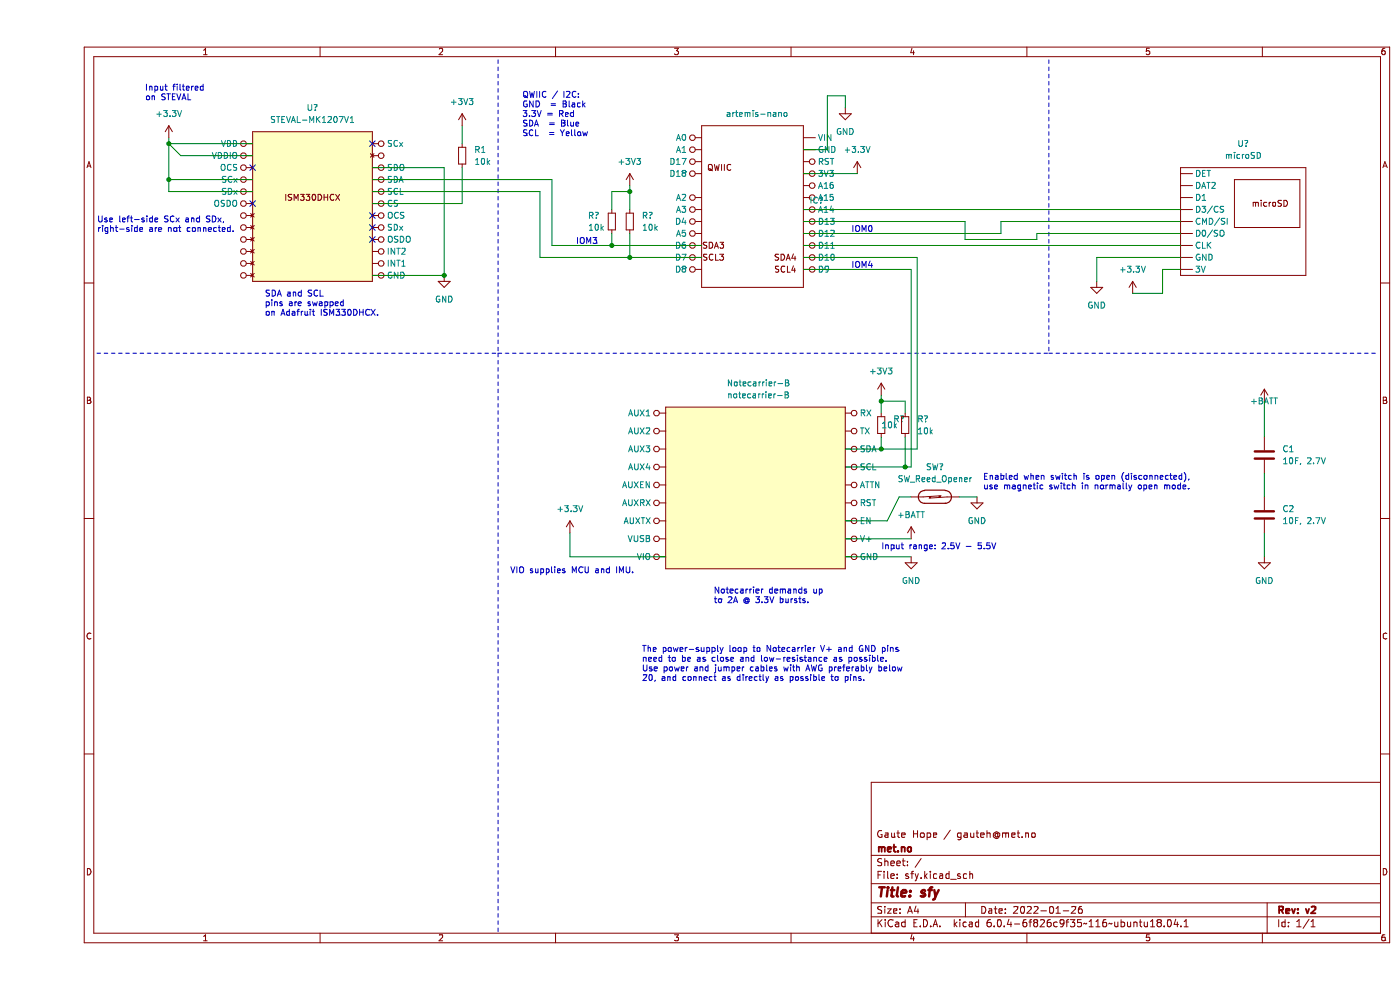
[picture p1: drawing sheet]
(kicad_sch (version 20211123) (generator eeschema)

 (paper "A4")

 (title_block
  (title "sfy")
  (date "2022-01-26")
  (rev "v2")
  (company "met.no")
  (comment 1 "Gaute Hope / gauteh@met.no"))

 (lib_symbols
  (symbol "Device:C" (pin_numbers hide) (pin_names (offset 0.254)) (in_bom yes) (on_board yes)
   (property "Reference" "C" (id 0) (at 0.635 2.54 0) (effects (font (size 1.27 1.27)) (justify left)))
   (property "Value" "C" (id 1) (at 0.635 -2.54 0) (effects (font (size 1.27 1.27)) (justify left)))
   (property "Footprint" "" (id 2) (at 0.9652 -3.81 0) (effects (font (size 1.27 1.27)) hide))
   (property "Datasheet" "~" (id 3) (at 0 0 0) (effects (font (size 1.27 1.27)) hide))
   (symbol "C_0_1"
    (polyline (pts (xy -2.032 -0.762) (xy 2.032 -0.762)) (stroke (width 0.508) (type default) (color 0 0 0 0)) (fill (type none)))
    (polyline (pts (xy -2.032 0.762) (xy 2.032 0.762)) (stroke (width 0.508) (type default) (color 0 0 0 0)) (fill (type none))))
   (symbol "C_1_1"
    (pin passive line (at 0 3.81 270) (length 2.794) (name "~" (effects (font (size 1.27 1.27)))) (number "1" (effects (font (size 1.27 1.27)))))
    (pin passive line (at 0 -3.81 90) (length 2.794) (name "~" (effects (font (size 1.27 1.27)))) (number "2" (effects (font (size 1.27 1.27)))))))
  (symbol "Device:R_Small" (pin_numbers hide) (pin_names (offset 0.254) hide) (in_bom yes) (on_board yes)
   (property "Reference" "R" (id 0) (at 0.762 0.508 0) (effects (font (size 1.27 1.27)) (justify left)))
   (property "Value" "R_Small" (id 1) (at 0.762 -1.016 0) (effects (font (size 1.27 1.27)) (justify left)))
   (property "Footprint" "" (id 2) (at 0 0 0) (effects (font (size 1.27 1.27)) hide))
   (property "Datasheet" "~" (id 3) (at 0 0 0) (effects (font (size 1.27 1.27)) hide))
   (symbol "R_Small_0_1"
    (rectangle (start -0.762 1.778) (end 0.762 -1.778) (stroke (width 0.2032) (type default) (color 0 0 0 0)) (fill (type none))))
   (symbol "R_Small_1_1"
    (pin passive line (at 0 2.54 270) (length 0.762) (name "~" (effects (font (size 1.27 1.27)))) (number "1" (effects (font (size 1.27 1.27)))))
    (pin passive line (at 0 -2.54 90) (length 0.762) (name "~" (effects (font (size 1.27 1.27)))) (number "2" (effects (font (size 1.27 1.27)))))))
  (symbol "Switch:SW_Reed_Opener" (pin_numbers hide) (pin_names (offset 0) hide) (in_bom yes) (on_board yes)
   (property "Reference" "SW" (id 0) (at 0 2.54 0) (effects (font (size 1.27 1.27))))
   (property "Value" "SW_Reed_Opener" (id 1) (at 0 -2.54 0) (effects (font (size 1.27 1.27))))
   (property "Footprint" "" (id 2) (at 0 0 0) (effects (font (size 1.27 1.27)) hide))
   (property "Datasheet" "~" (id 3) (at 0 0 0) (effects (font (size 1.27 1.27)) hide))
   (symbol "SW_Reed_Opener_0_0"
    (arc (start -2.159 1.397) (mid -3.556 0) (end -2.159 -1.397) (stroke (width 0.254) (type default) (color 0 0 0 0)) (fill (type none)))
    (polyline (pts (xy -2.54 0) (xy 1.27 0.254)) (stroke (width 0) (type default) (color 0 0 0 0)) (fill (type none)))
    (polyline (pts (xy -2.159 -1.397) (xy 2.286 -1.397)) (stroke (width 0.254) (type default) (color 0 0 0 0)) (fill (type none)))
    (polyline (pts (xy 2.159 1.397) (xy -2.159 1.397)) (stroke (width 0.254) (type default) (color 0 0 0 0)) (fill (type none)))
    (polyline (pts (xy 2.54 0) (xy -1.27 -0.254)) (stroke (width 0) (type default) (color 0 0 0 0)) (fill (type none)))
    (arc (start 2.159 -1.397) (mid 3.556 0) (end 2.159 1.397) (stroke (width 0.254) (type default) (color 0 0 0 0)) (fill (type none))))
   (symbol "SW_Reed_Opener_0_1"
    (rectangle (start -1.1684 0.0508) (end -0.8636 -0.2032) (stroke (width 0) (type default) (color 0 0 0 0)) (fill (type outline)))
    (rectangle (start 0.889 0.1778) (end 1.143 -0.0762) (stroke (width 0) (type default) (color 0 0 0 0)) (fill (type outline))))
   (symbol "SW_Reed_Opener_1_1"
    (pin passive line (at -5.08 0 0) (length 2.54) (name "1" (effects (font (size 1.27 1.27)))) (number "1" (effects (font (size 1.27 1.27)))))
    (pin passive line (at 5.08 0 180) (length 2.54) (name "2" (effects (font (size 1.27 1.27)))) (number "2" (effects (font (size 1.27 1.27)))))))
  (symbol "artemis:artemis-nano" (in_bom yes) (on_board yes)
   (property "Reference" "IC?" (id 0) (at 11.43 -18.4149 0) (effects (font (size 1.27 1.27)) (justify left)))
   (property "Value" "artemis-nano" (id 1) (at -6.35 0 0) (effects (font (size 1.27 1.27)) (justify left)))
   (property "Footprint" "" (id 2) (at 0 0 0) (effects (font (size 1.27 1.27)) hide))
   (property "Datasheet" "" (id 3) (at 0 0 0) (effects (font (size 1.27 1.27)) hide))
   (symbol "artemis-nano_0_0"
    (text "QWIIC" (at -7.62 -11.43 0) (effects (font (size 1.27 1.27))))
    (text "SCL3" (at -8.89 -30.48 0) (effects (font (size 1.27 1.27))))
    (text "SCL4" (at 6.35 -33.02 0) (effects (font (size 1.27 1.27))))
    (text "SDA3" (at -8.89 -27.94 0) (effects (font (size 1.27 1.27))))
    (text "SDA4" (at 6.35 -30.48 0) (effects (font (size 1.27 1.27)))))
   (symbol "artemis-nano_0_1"
    (rectangle (start -11.43 -2.54) (end 10.16 -36.83) (stroke (width 0) (type default) (color 0 0 0 0)) (fill (type none))))
   (symbol "artemis-nano_1_1"
    (pin power_in inverted (at 10.16 -12.7 0) (length 2.54) (name "3V3" (effects (font (size 1.27 1.27)))) (number "" (effects (font (size 1.27 1.27)))))
    (pin input inverted (at -11.43 -5.08 180) (length 2.54) (name "A0" (effects (font (size 1.27 1.27)))) (number "" (effects (font (size 1.27 1.27)))))
    (pin input inverted (at -11.43 -7.62 180) (length 2.54) (name "A1" (effects (font (size 1.27 1.27)))) (number "" (effects (font (size 1.27 1.27)))))
    (pin input inverted (at 10.16 -20.32 0) (length 2.54) (name "A14" (effects (font (size 1.27 1.27)))) (number "" (effects (font (size 1.27 1.27)))))
    (pin input inverted (at 10.16 -17.78 0) (length 2.54) (name "A15" (effects (font (size 1.27 1.27)))) (number "" (effects (font (size 1.27 1.27)))))
    (pin input inverted (at 10.16 -15.24 0) (length 2.54) (name "A16" (effects (font (size 1.27 1.27)))) (number "" (effects (font (size 1.27 1.27)))))
    (pin input inverted (at -11.43 -17.78 180) (length 2.54) (name "A2" (effects (font (size 1.27 1.27)))) (number "" (effects (font (size 1.27 1.27)))))
    (pin input inverted (at -11.43 -20.32 180) (length 2.54) (name "A3" (effects (font (size 1.27 1.27)))) (number "" (effects (font (size 1.27 1.27)))))
    (pin input inverted (at -11.43 -25.4 180) (length 2.54) (name "A5" (effects (font (size 1.27 1.27)))) (number "" (effects (font (size 1.27 1.27)))))
    (pin bidirectional inverted (at 10.16 -30.48 0) (length 2.54) (name "D10" (effects (font (size 1.27 1.27)))) (number "" (effects (font (size 1.27 1.27)))))
    (pin bidirectional inverted (at 10.16 -27.94 0) (length 2.54) (name "D11" (effects (font (size 1.27 1.27)))) (number "" (effects (font (size 1.27 1.27)))))
    (pin bidirectional inverted (at 10.16 -25.4 0) (length 2.54) (name "D12" (effects (font (size 1.27 1.27)))) (number "" (effects (font (size 1.27 1.27)))))
    (pin bidirectional inverted (at 10.16 -22.86 0) (length 2.54) (name "D13" (effects (font (size 1.27 1.27)))) (number "" (effects (font (size 1.27 1.27)))))
    (pin bidirectional inverted (at -11.43 -10.16 180) (length 2.54) (name "D17" (effects (font (size 1.27 1.27)))) (number "" (effects (font (size 1.27 1.27)))))
    (pin bidirectional inverted (at -11.43 -12.7 180) (length 2.54) (name "D18" (effects (font (size 1.27 1.27)))) (number "" (effects (font (size 1.27 1.27)))))
    (pin bidirectional inverted (at -11.43 -22.86 180) (length 2.54) (name "D4" (effects (font (size 1.27 1.27)))) (number "" (effects (font (size 1.27 1.27)))))
    (pin bidirectional inverted (at -11.43 -27.94 180) (length 2.54) (name "D6" (effects (font (size 1.27 1.27)))) (number "" (effects (font (size 1.27 1.27)))))
    (pin bidirectional inverted (at -11.43 -30.48 180) (length 2.54) (name "D7" (effects (font (size 1.27 1.27)))) (number "" (effects (font (size 1.27 1.27)))))
    (pin bidirectional inverted (at -11.43 -33.02 180) (length 2.54) (name "D8" (effects (font (size 1.27 1.27)))) (number "" (effects (font (size 1.27 1.27)))))
    (pin bidirectional inverted (at 10.16 -33.02 0) (length 2.54) (name "D9" (effects (font (size 1.27 1.27)))) (number "" (effects (font (size 1.27 1.27)))))
    (pin power_in line (at 10.16 -7.62 0) (length 2.54) (name "GND" (effects (font (size 1.27 1.27)))) (number "" (effects (font (size 1.27 1.27)))))
    (pin input inverted (at 10.16 -10.16 0) (length 2.54) (name "RST" (effects (font (size 1.27 1.27)))) (number "" (effects (font (size 1.27 1.27)))))
    (pin power_in line (at 10.16 -5.08 0) (length 2.54) (name "VIN" (effects (font (size 1.27 1.27)))) (number "" (effects (font (size 1.27 1.27)))))))
  (symbol "ism330dhcx:STEVAL-MK1207V1" (in_bom yes) (on_board yes)
   (property "Reference" "U" (id 0) (at 0 0 0) (effects (font (size 1.27 1.27))))
   (property "Value" "STEVAL-MK1207V1" (id 1) (at 1.27 -36.83 0) (effects (font (size 1.27 1.27))))
   (property "Footprint" "" (id 2) (at 0 0 0) (effects (font (size 1.27 1.27)) hide))
   (property "Datasheet" "" (id 3) (at 0 0 0) (effects (font (size 1.27 1.27)) hide))
   (symbol "STEVAL-MK1207V1_0_0"
    (text "ISM330DHCX" (at 0 -16.51 0) (effects (font (size 1.27 1.27)))))
   (symbol "STEVAL-MK1207V1_0_1"
    (rectangle (start -12.7 -2.54) (end 12.7 -34.29) (stroke (width 0) (type default) (color 0 0 0 0)) (fill (type background))))
   (symbol "STEVAL-MK1207V1_1_1"
    (pin no_connect inverted (at -12.7 -33.02 180) (length 2.54) (name "" (effects (font (size 1.27 1.27)))) (number "" (effects (font (size 1.27 1.27)))))
    (pin no_connect inverted (at -12.7 -30.48 180) (length 2.54) (name "" (effects (font (size 1.27 1.27)))) (number "" (effects (font (size 1.27 1.27)))))
    (pin no_connect inverted (at -12.7 -27.94 180) (length 2.54) (name "" (effects (font (size 1.27 1.27)))) (number "" (effects (font (size 1.27 1.27)))))
    (pin no_connect inverted (at -12.7 -25.4 180) (length 2.54) (name "" (effects (font (size 1.27 1.27)))) (number "" (effects (font (size 1.27 1.27)))))
    (pin no_connect inverted (at -12.7 -22.86 180) (length 2.54) (name "" (effects (font (size 1.27 1.27)))) (number "" (effects (font (size 1.27 1.27)))))
    (pin no_connect inverted (at -12.7 -20.32 180) (length 2.54) (name "" (effects (font (size 1.27 1.27)))) (number "" (effects (font (size 1.27 1.27)))))
    (pin no_connect inverted (at 12.7 -7.62 0) (length 2.54) (name "" (effects (font (size 1.27 1.27)))) (number "" (effects (font (size 1.27 1.27)))))
    (pin input inverted (at 12.7 -17.78 0) (length 2.54) (name "CS" (effects (font (size 1.27 1.27)))) (number "" (effects (font (size 1.27 1.27)))))
    (pin power_in inverted (at 12.7 -33.02 0) (length 2.54) (name "GND" (effects (font (size 1.27 1.27)))) (number "" (effects (font (size 1.27 1.27)))))
    (pin output inverted (at 12.7 -30.48 0) (length 2.54) (name "INT1" (effects (font (size 1.27 1.27)))) (number "" (effects (font (size 1.27 1.27)))))
    (pin output inverted (at 12.7 -27.94 0) (length 2.54) (name "INT2" (effects (font (size 1.27 1.27)))) (number "" (effects (font (size 1.27 1.27)))))
    (pin bidirectional inverted (at -12.7 -10.16 180) (length 2.54) (name "OCS" (effects (font (size 1.27 1.27)))) (number "" (effects (font (size 1.27 1.27)))))
    (pin input inverted (at 12.7 -20.32 0) (length 2.54) (name "OCS" (effects (font (size 1.27 1.27)))) (number "" (effects (font (size 1.27 1.27)))))
    (pin input inverted (at -12.7 -17.78 180) (length 2.54) (name "OSDO" (effects (font (size 1.27 1.27)))) (number "" (effects (font (size 1.27 1.27)))))
    (pin output inverted (at 12.7 -25.4 0) (length 2.54) (name "OSDO" (effects (font (size 1.27 1.27)))) (number "" (effects (font (size 1.27 1.27)))))
    (pin input inverted (at 12.7 -15.24 0) (length 2.54) (name "SCL" (effects (font (size 1.27 1.27)))) (number "" (effects (font (size 1.27 1.27)))))
    (pin input inverted (at -12.7 -12.7 180) (length 2.54) (name "SCx" (effects (font (size 1.27 1.27)))) (number "" (effects (font (size 1.27 1.27)))))
    (pin input inverted (at 12.7 -5.08 0) (length 2.54) (name "SCx" (effects (font (size 1.27 1.27)))) (number "" (effects (font (size 1.27 1.27)))))
    (pin bidirectional inverted (at 12.7 -12.7 0) (length 2.54) (name "SDA" (effects (font (size 1.27 1.27)))) (number "" (effects (font (size 1.27 1.27)))))
    (pin bidirectional inverted (at 12.7 -10.16 0) (length 2.54) (name "SDO" (effects (font (size 1.27 1.27)))) (number "" (effects (font (size 1.27 1.27)))))
    (pin input inverted (at -12.7 -15.24 180) (length 2.54) (name "SDx" (effects (font (size 1.27 1.27)))) (number "" (effects (font (size 1.27 1.27)))))
    (pin input inverted (at 12.7 -22.86 0) (length 2.54) (name "SDx" (effects (font (size 1.27 1.27)))) (number "" (effects (font (size 1.27 1.27)))))
    (pin power_in inverted (at -12.7 -5.08 180) (length 2.54) (name "VDD" (effects (font (size 1.27 1.27)))) (number "" (effects (font (size 1.27 1.27)))))
    (pin power_in inverted (at -12.7 -7.62 180) (length 2.54) (name "VDDIO" (effects (font (size 1.27 1.27)))) (number "" (effects (font (size 1.27 1.27)))))))
  (symbol "microsd:microSD" (in_bom yes) (on_board yes)
   (property "Reference" "U" (id 0) (at 0 0 0) (effects (font (size 1.27 1.27))))
   (property "Value" "microSD" (id 1) (at 0 0 0) (effects (font (size 1.27 1.27))))
   (property "Footprint" "" (id 2) (at 0 0 0) (effects (font (size 1.27 1.27)) hide))
   (property "Datasheet" "" (id 3) (at 0 0 0) (effects (font (size 1.27 1.27)) hide))
   (symbol "microSD_0_0"
    (text "microSD" (at -6.35 -10.16 0) (effects (font (size 1.27 1.27)))))
   (symbol "microSD_0_1"
    (rectangle (start -13.97 -2.54) (end 12.7 -25.4) (stroke (width 0) (type default) (color 0 0 0 0)) (fill (type none)))
    (rectangle (start -12.7 -5.08) (end 1.27 -15.24) (stroke (width 0) (type default) (color 0 0 0 0)) (fill (type none))))
   (symbol "microSD_1_1"
    (pin power_in line (at 12.7 -24.13 180) (length 2.54) (name "3V" (effects (font (size 1.27 1.27)))) (number "" (effects (font (size 1.27 1.27)))))
    (pin input line (at 12.7 -19.05 180) (length 2.54) (name "CLK" (effects (font (size 1.27 1.27)))) (number "" (effects (font (size 1.27 1.27)))))
    (pin bidirectional line (at 12.7 -13.97 180) (length 2.54) (name "CMD/SI" (effects (font (size 1.27 1.27)))) (number "" (effects (font (size 1.27 1.27)))))
    (pin bidirectional line (at 12.7 -16.51 180) (length 2.54) (name "D0/SO" (effects (font (size 1.27 1.27)))) (number "" (effects (font (size 1.27 1.27)))))
    (pin bidirectional line (at 12.7 -8.89 180) (length 2.54) (name "D1" (effects (font (size 1.27 1.27)))) (number "" (effects (font (size 1.27 1.27)))))
    (pin bidirectional line (at 12.7 -11.43 180) (length 2.54) (name "D3/CS" (effects (font (size 1.27 1.27)))) (number "" (effects (font (size 1.27 1.27)))))
    (pin bidirectional line (at 12.7 -6.35 180) (length 2.54) (name "DAT2" (effects (font (size 1.27 1.27)))) (number "" (effects (font (size 1.27 1.27)))))
    (pin output line (at 12.7 -3.81 180) (length 2.54) (name "DET" (effects (font (size 1.27 1.27)))) (number "" (effects (font (size 1.27 1.27)))))
    (pin power_in line (at 12.7 -21.59 180) (length 2.54) (name "GND" (effects (font (size 1.27 1.27)))) (number "" (effects (font (size 1.27 1.27)))))))
  (symbol "notecard:notecarrier-qwiic" (in_bom yes) (on_board yes)
   (property "Reference" "Notecarrier-B" (id 0) (at 1.905 2.54 0) (effects (font (size 1.27 1.27))))
   (property "Value" "notecarrier-B" (id 1) (at 1.905 0 0) (effects (font (size 1.27 1.27))))
   (property "Footprint" "" (id 2) (at 0 0 0) (effects (font (size 1.27 1.27)) hide))
   (property "Datasheet" "" (id 3) (at 0 0 0) (effects (font (size 1.27 1.27)) hide))
   (symbol "notecarrier-qwiic_0_0"
    (rectangle (start -17.78 -2.54) (end 20.32 -36.83) (stroke (width 0) (type default) (color 0 0 0 0)) (fill (type background))))
   (symbol "notecarrier-qwiic_1_1"
    (pin output inverted (at 20.32 -19.05 0) (length 2.54) (name "ATTN" (effects (font (size 1.27 1.27)))) (number "" (effects (font (size 1.27 1.27)))))
    (pin input inverted (at -17.78 -3.81 180) (length 2.54) (name "AUX1" (effects (font (size 1.27 1.27)))) (number "" (effects (font (size 1.27 1.27)))))
    (pin input inverted (at -17.78 -7.62 180) (length 2.54) (name "AUX2" (effects (font (size 1.27 1.27)))) (number "" (effects (font (size 1.27 1.27)))))
    (pin input inverted (at -17.78 -11.43 180) (length 2.54) (name "AUX3" (effects (font (size 1.27 1.27)))) (number "" (effects (font (size 1.27 1.27)))))
    (pin input inverted (at -17.78 -15.24 180) (length 2.54) (name "AUX4" (effects (font (size 1.27 1.27)))) (number "" (effects (font (size 1.27 1.27)))))
    (pin input inverted (at -17.78 -19.05 180) (length 2.54) (name "AUXEN" (effects (font (size 1.27 1.27)))) (number "" (effects (font (size 1.27 1.27)))))
    (pin input inverted (at -17.78 -22.86 180) (length 2.54) (name "AUXRX" (effects (font (size 1.27 1.27)))) (number "" (effects (font (size 1.27 1.27)))))
    (pin output inverted (at -17.78 -26.67 180) (length 2.54) (name "AUXTX" (effects (font (size 1.27 1.27)))) (number "" (effects (font (size 1.27 1.27)))))
    (pin input inverted (at 20.32 -26.67 0) (length 2.54) (name "EN" (effects (font (size 1.27 1.27)))) (number "" (effects (font (size 1.27 1.27)))))
    (pin power_in inverted (at 20.32 -34.29 0) (length 2.54) (name "GND" (effects (font (size 1.27 1.27)))) (number "" (effects (font (size 1.27 1.27)))))
    (pin input inverted (at 20.32 -22.86 0) (length 2.54) (name "RST" (effects (font (size 1.27 1.27)))) (number "" (effects (font (size 1.27 1.27)))))
    (pin output inverted (at 20.32 -3.81 0) (length 2.54) (name "RX" (effects (font (size 1.27 1.27)))) (number "" (effects (font (size 1.27 1.27)))))
    (pin input inverted (at 20.32 -15.24 0) (length 2.54) (name "SCL" (effects (font (size 1.27 1.27)))) (number "" (effects (font (size 1.27 1.27)))))
    (pin bidirectional inverted (at 20.32 -11.43 0) (length 2.54) (name "SDA" (effects (font (size 1.27 1.27)))) (number "" (effects (font (size 1.27 1.27)))))
    (pin output inverted (at 20.32 -7.62 0) (length 2.54) (name "TX" (effects (font (size 1.27 1.27)))) (number "" (effects (font (size 1.27 1.27)))))
    (pin power_in inverted (at 20.32 -30.48 0) (length 2.54) (name "V+" (effects (font (size 1.27 1.27)))) (number "" (effects (font (size 1.27 1.27)))))
    (pin power_out inverted (at -17.78 -34.29 180) (length 2.54) (name "VIO" (effects (font (size 1.27 1.27)))) (number "" (effects (font (size 1.27 1.27)))))
    (pin power_in inverted (at -17.78 -30.48 180) (length 2.54) (name "VUSB" (effects (font (size 1.27 1.27)))) (number "" (effects (font (size 1.27 1.27)))))))
  (symbol "power:+3.3V" (power) (pin_names (offset 0)) (in_bom yes) (on_board yes)
   (property "Reference" "#PWR" (id 0) (at 0 -3.81 0) (effects (font (size 1.27 1.27)) hide))
   (property "Value" "+3.3V" (id 1) (at 0 3.556 0) (effects (font (size 1.27 1.27))))
   (property "Footprint" "" (id 2) (at 0 0 0) (effects (font (size 1.27 1.27)) hide))
   (property "Datasheet" "" (id 3) (at 0 0 0) (effects (font (size 1.27 1.27)) hide))
   (symbol "+3.3V_0_1"
    (polyline (pts (xy -0.762 1.27) (xy 0 2.54)) (stroke (width 0) (type default) (color 0 0 0 0)) (fill (type none)))
    (polyline (pts (xy 0 0) (xy 0 2.54)) (stroke (width 0) (type default) (color 0 0 0 0)) (fill (type none)))
    (polyline (pts (xy 0 2.54) (xy 0.762 1.27)) (stroke (width 0) (type default) (color 0 0 0 0)) (fill (type none))))
   (symbol "+3.3V_1_1"
    (pin power_in line (at 0 0 90) (length 0) hide (name "+3V3" (effects (font (size 1.27 1.27)))) (number "1" (effects (font (size 1.27 1.27)))))))
  (symbol "power:+3V3" (power) (pin_names (offset 0)) (in_bom yes) (on_board yes)
   (property "Reference" "#PWR" (id 0) (at 0 -3.81 0) (effects (font (size 1.27 1.27)) hide))
   (property "Value" "+3V3" (id 1) (at 0 3.556 0) (effects (font (size 1.27 1.27))))
   (property "Footprint" "" (id 2) (at 0 0 0) (effects (font (size 1.27 1.27)) hide))
   (property "Datasheet" "" (id 3) (at 0 0 0) (effects (font (size 1.27 1.27)) hide))
   (symbol "+3V3_0_1"
    (polyline (pts (xy -0.762 1.27) (xy 0 2.54)) (stroke (width 0) (type default) (color 0 0 0 0)) (fill (type none)))
    (polyline (pts (xy 0 0) (xy 0 2.54)) (stroke (width 0) (type default) (color 0 0 0 0)) (fill (type none)))
    (polyline (pts (xy 0 2.54) (xy 0.762 1.27)) (stroke (width 0) (type default) (color 0 0 0 0)) (fill (type none))))
   (symbol "+3V3_1_1"
    (pin power_in line (at 0 0 90) (length 0) hide (name "+3V3" (effects (font (size 1.27 1.27)))) (number "1" (effects (font (size 1.27 1.27)))))))
  (symbol "power:+BATT" (power) (pin_names (offset 0)) (in_bom yes) (on_board yes)
   (property "Reference" "#PWR" (id 0) (at 0 -3.81 0) (effects (font (size 1.27 1.27)) hide))
   (property "Value" "+BATT" (id 1) (at 0 3.556 0) (effects (font (size 1.27 1.27))))
   (property "Footprint" "" (id 2) (at 0 0 0) (effects (font (size 1.27 1.27)) hide))
   (property "Datasheet" "" (id 3) (at 0 0 0) (effects (font (size 1.27 1.27)) hide))
   (symbol "+BATT_0_1"
    (polyline (pts (xy -0.762 1.27) (xy 0 2.54)) (stroke (width 0) (type default) (color 0 0 0 0)) (fill (type none)))
    (polyline (pts (xy 0 0) (xy 0 2.54)) (stroke (width 0) (type default) (color 0 0 0 0)) (fill (type none)))
    (polyline (pts (xy 0 2.54) (xy 0.762 1.27)) (stroke (width 0) (type default) (color 0 0 0 0)) (fill (type none))))
   (symbol "+BATT_1_1"
    (pin power_in line (at 0 0 90) (length 0) hide (name "+BATT" (effects (font (size 1.27 1.27)))) (number "1" (effects (font (size 1.27 1.27)))))))
  (symbol "power:GND" (power) (pin_names (offset 0)) (in_bom yes) (on_board yes)
   (property "Reference" "#PWR" (id 0) (at 0 -6.35 0) (effects (font (size 1.27 1.27)) hide))
   (property "Value" "GND" (id 1) (at 0 -3.81 0) (effects (font (size 1.27 1.27))))
   (property "Footprint" "" (id 2) (at 0 0 0) (effects (font (size 1.27 1.27)) hide))
   (property "Datasheet" "" (id 3) (at 0 0 0) (effects (font (size 1.27 1.27)) hide))
   (symbol "GND_0_1"
    (polyline (pts (xy 0 0) (xy 0 -1.27) (xy 1.27 -1.27) (xy 0 -2.54) (xy -1.27 -1.27) (xy 0 -1.27)) (stroke (width 0) (type default) (color 0 0 0 0)) (fill (type none))))
   (symbol "GND_1_1"
    (pin power_in line (at 0 0 270) (length 0) hide (name "GND" (effects (font (size 1.27 1.27)))) (number "1" (effects (font (size 1.27 1.27))))))))

 (junction (at 27.94 30.48) (diameter 0) (color 0 0 0 0))
 (junction (at 179.07 95.25) (diameter 0) (color 0 0 0 0))
 (junction (at 121.92 52.07) (diameter 0) (color 0 0 0 0))
 (junction (at 27.94 38.1) (diameter 0) (color 0 0 0 0))
 (junction (at 179.07 85.09) (diameter 0) (color 0 0 0 0))
 (junction (at 125.73 54.61) (diameter 0) (color 0 0 0 0))
 (junction (at 184.15 99.06) (diameter 0) (color 0 0 0 0))
 (junction (at 125.73 40.64) (diameter 0) (color 0 0 0 0))
 (junction (at 86.36 58.42) (diameter 0) (color 0 0 0 0))

 (no_connect (at 71.12 48.26))
 (no_connect (at 71.12 30.48))
 (no_connect (at 45.72 43.18))
 (no_connect (at 71.12 50.8))
 (no_connect (at 45.72 35.56))
 (no_connect (at 71.12 45.72))

 (wire (pts (xy 30.48 33.02) (xy 27.94 30.48)) (stroke (width 0) (type default) (color 0 0 0 0)))
 (wire (pts (xy 162.56 36.83) (xy 173.99 36.83)) (stroke (width 0) (type default) (color 0 0 0 0)))
 (polyline (pts (xy 97.79 74.93) (xy 214.63 74.93)) (stroke (width 0) (type default) (color 0 0 0 0)))

 (wire (pts (xy 167.64 31.75) (xy 167.64 20.32)) (stroke (width 0) (type default) (color 0 0 0 0)))
 (wire (pts (xy 171.45 95.25) (xy 179.07 95.25)) (stroke (width 0) (type default) (color 0 0 0 0)))
 (wire (pts (xy 184.15 92.71) (xy 184.15 99.06)) (stroke (width 0) (type default) (color 0 0 0 0)))
 (wire (pts (xy 86.36 35.56) (xy 86.36 58.42)) (stroke (width 0) (type default) (color 0 0 0 0)))
 (wire (pts (xy 242.57 57.15) (xy 238.76 57.15)) (stroke (width 0) (type default) (color 0 0 0 0)))
 (wire (pts (xy 184.15 85.09) (xy 179.07 85.09)) (stroke (width 0) (type default) (color 0 0 0 0)))
 (wire (pts (xy 71.12 38.1) (xy 109.22 38.1)) (stroke (width 0) (type default) (color 0 0 0 0)))
 (wire (pts (xy 162.56 57.15) (xy 185.42 57.15)) (stroke (width 0) (type default) (color 0 0 0 0)))
 (wire (pts (xy 162.56 52.07) (xy 242.57 52.07)) (stroke (width 0) (type default) (color 0 0 0 0)))
 (wire (pts (xy 106.68 54.61) (xy 125.73 54.61)) (stroke (width 0) (type default) (color 0 0 0 0)))
 (wire (pts (xy 171.45 20.32) (xy 171.45 22.86)) (stroke (width 0) (type default) (color 0 0 0 0)))
 (wire (pts (xy 238.76 62.23) (xy 232.41 62.23)) (stroke (width 0) (type default) (color 0 0 0 0)))
 (wire (pts (xy 182.88 105.41) (xy 185.42 105.41)) (stroke (width 0) (type default) (color 0 0 0 0)))
 (wire (pts (xy 195.58 105.41) (xy 199.39 105.41)) (stroke (width 0) (type default) (color 0 0 0 0)))
 (wire (pts (xy 125.73 40.64) (xy 125.73 44.45)) (stroke (width 0) (type default) (color 0 0 0 0)))
 (wire (pts (xy 212.09 50.8) (xy 212.09 49.53)) (stroke (width 0) (type default) (color 0 0 0 0)))
 (wire (pts (xy 113.03 118.11) (xy 113.03 113.03)) (stroke (width 0) (type default) (color 0 0 0 0)))
 (wire (pts (xy 125.73 54.61) (xy 140.97 54.61)) (stroke (width 0) (type default) (color 0 0 0 0)))
 (wire (pts (xy 106.68 40.64) (xy 106.68 54.61)) (stroke (width 0) (type default) (color 0 0 0 0)))
 (wire (pts (xy 109.22 52.07) (xy 121.92 52.07)) (stroke (width 0) (type default) (color 0 0 0 0)))
 (wire (pts (xy 121.92 44.45) (xy 121.92 40.64)) (stroke (width 0) (type default) (color 0 0 0 0)))
 (wire (pts (xy 204.47 49.53) (xy 204.47 46.99)) (stroke (width 0) (type default) (color 0 0 0 0)))
 (wire (pts (xy 212.09 49.53) (xy 242.57 49.53)) (stroke (width 0) (type default) (color 0 0 0 0)))
 (wire (pts (xy 121.92 49.53) (xy 121.92 52.07)) (stroke (width 0) (type default) (color 0 0 0 0)))
 (wire (pts (xy 71.12 35.56) (xy 86.36 35.56)) (stroke (width 0) (type default) (color 0 0 0 0)))
 (wire (pts (xy 109.22 38.1) (xy 109.22 52.07)) (stroke (width 0) (type default) (color 0 0 0 0)))
 (wire (pts (xy 27.94 30.48) (xy 27.94 29.21)) (stroke (width 0) (type default) (color 0 0 0 0)))
 (wire (pts (xy 133.35 118.11) (xy 113.03 118.11)) (stroke (width 0) (type default) (color 0 0 0 0)))
 (wire (pts (xy 162.56 49.53) (xy 204.47 49.53)) (stroke (width 0) (type default) (color 0 0 0 0)))
 (wire (pts (xy 171.45 110.49) (xy 180.34 110.49)) (stroke (width 0) (type default) (color 0 0 0 0)))
 (wire (pts (xy 242.57 54.61) (xy 224.79 54.61)) (stroke (width 0) (type default) (color 0 0 0 0)))
 (wire (pts (xy 125.73 49.53) (xy 125.73 54.61)) (stroke (width 0) (type default) (color 0 0 0 0)))
 (wire (pts (xy 179.07 83.82) (xy 179.07 85.09)) (stroke (width 0) (type default) (color 0 0 0 0)))
 (wire (pts (xy 238.76 57.15) (xy 238.76 62.23)) (stroke (width 0) (type default) (color 0 0 0 0)))
 (wire (pts (xy 196.85 50.8) (xy 212.09 50.8)) (stroke (width 0) (type default) (color 0 0 0 0)))
 (wire (pts (xy 196.85 46.99) (xy 196.85 50.8)) (stroke (width 0) (type default) (color 0 0 0 0)))
 (wire (pts (xy 182.88 105.41) (xy 180.34 110.49)) (stroke (width 0) (type default) (color 0 0 0 0)))
 (wire (pts (xy 162.56 31.75) (xy 167.64 31.75)) (stroke (width 0) (type default) (color 0 0 0 0)))
 (wire (pts (xy 121.92 52.07) (xy 140.97 52.07)) (stroke (width 0) (type default) (color 0 0 0 0)))
 (wire (pts (xy 179.07 85.09) (xy 179.07 87.63)) (stroke (width 0) (type default) (color 0 0 0 0)))
 (wire (pts (xy 260.35 85.09) (xy 260.35 92.71)) (stroke (width 0) (type default) (color 0 0 0 0)))
 (wire (pts (xy 125.73 39.37) (xy 125.73 40.64)) (stroke (width 0) (type default) (color 0 0 0 0)))
 (wire (pts (xy 90.17 43.18) (xy 90.17 35.56)) (stroke (width 0) (type default) (color 0 0 0 0)))
 (wire (pts (xy 185.42 99.06) (xy 184.15 99.06)) (stroke (width 0) (type default) (color 0 0 0 0)))
 (wire (pts (xy 184.15 99.06) (xy 171.45 99.06)) (stroke (width 0) (type default) (color 0 0 0 0)))
 (wire (pts (xy 171.45 114.3) (xy 185.42 114.3)) (stroke (width 0) (type default) (color 0 0 0 0)))
 (wire (pts (xy 45.72 40.64) (xy 27.94 40.64)) (stroke (width 0) (type default) (color 0 0 0 0)))
 (wire (pts (xy 260.35 113.03) (xy 260.35 118.11)) (stroke (width 0) (type default) (color 0 0 0 0)))
 (wire (pts (xy 121.92 40.64) (xy 125.73 40.64)) (stroke (width 0) (type default) (color 0 0 0 0)))
 (wire (pts (xy 185.42 57.15) (xy 185.42 99.06)) (stroke (width 0) (type default) (color 0 0 0 0)))
 (wire (pts (xy 204.47 46.99) (xy 242.57 46.99)) (stroke (width 0) (type default) (color 0 0 0 0)))
 (wire (pts (xy 90.17 26.67) (xy 90.17 30.48)) (stroke (width 0) (type default) (color 0 0 0 0)))
 (wire (pts (xy 184.15 87.63) (xy 184.15 85.09)) (stroke (width 0) (type default) (color 0 0 0 0)))
 (wire (pts (xy 162.56 44.45) (xy 242.57 44.45)) (stroke (width 0) (type default) (color 0 0 0 0)))
 (wire (pts (xy 71.12 43.18) (xy 90.17 43.18)) (stroke (width 0) (type default) (color 0 0 0 0)))
 (wire (pts (xy 167.64 20.32) (xy 171.45 20.32)) (stroke (width 0) (type default) (color 0 0 0 0)))
 (polyline (pts (xy 97.79 74.93) (xy 97.79 198.12)) (stroke (width 0) (type default) (color 0 0 0 0)))

 (wire (pts (xy 162.56 46.99) (xy 196.85 46.99)) (stroke (width 0) (type default) (color 0 0 0 0)))
 (wire (pts (xy 45.72 38.1) (xy 27.94 38.1)) (stroke (width 0) (type default) (color 0 0 0 0)))
 (polyline (pts (xy 97.79 12.7) (xy 97.79 74.93)) (stroke (width 0) (type default) (color 0 0 0 0)))

 (wire (pts (xy 71.12 58.42) (xy 86.36 58.42)) (stroke (width 0) (type default) (color 0 0 0 0)))
 (wire (pts (xy 27.94 40.64) (xy 27.94 38.1)) (stroke (width 0) (type default) (color 0 0 0 0)))
 (wire (pts (xy 224.79 54.61) (xy 224.79 59.69)) (stroke (width 0) (type default) (color 0 0 0 0)))
 (wire (pts (xy 186.69 95.25) (xy 186.69 54.61)) (stroke (width 0) (type default) (color 0 0 0 0)))
 (polyline (pts (xy 214.63 74.93) (xy 284.48 74.93)) (stroke (width 0) (type default) (color 0 0 0 0)))
 (polyline (pts (xy 12.7 74.93) (xy 97.79 74.93)) (stroke (width 0) (type default) (color 0 0 0 0)))

 (wire (pts (xy 260.35 100.33) (xy 260.35 105.41)) (stroke (width 0) (type default) (color 0 0 0 0)))
 (wire (pts (xy 171.45 118.11) (xy 185.42 118.11)) (stroke (width 0) (type default) (color 0 0 0 0)))
 (wire (pts (xy 179.07 92.71) (xy 179.07 95.25)) (stroke (width 0) (type default) (color 0 0 0 0)))
 (wire (pts (xy 186.69 54.61) (xy 162.56 54.61)) (stroke (width 0) (type default) (color 0 0 0 0)))
 (wire (pts (xy 27.94 38.1) (xy 27.94 30.48)) (stroke (width 0) (type default) (color 0 0 0 0)))
 (polyline (pts (xy 214.63 12.7) (xy 214.63 74.93)) (stroke (width 0) (type default) (color 0 0 0 0)))

 (wire (pts (xy 179.07 95.25) (xy 186.69 95.25)) (stroke (width 0) (type default) (color 0 0 0 0)))
 (wire (pts (xy 30.48 33.02) (xy 45.72 33.02)) (stroke (width 0) (type default) (color 0 0 0 0)))
 (wire (pts (xy 71.12 40.64) (xy 106.68 40.64)) (stroke (width 0) (type default) (color 0 0 0 0)))
 (wire (pts (xy 27.94 30.48) (xy 45.72 30.48)) (stroke (width 0) (type default) (color 0 0 0 0)))

 (text "Notecarrier demands up \nto 2A @ 3.3V bursts." (at 143.51 128.27 0) (effects (font (size 1.27 1.27)) (justify left bottom)))
 (text "Use left-side SCx and SDx,\nright-side are not connected." (at 12.7 49.53 0) (effects (font (size 1.27 1.27)) (justify left bottom)))
 (text "Input filtered \non STEVAL" (at 22.86 21.59 0) (effects (font (size 1.27 1.27)) (justify left bottom)))
 (text "The power-supply loop to Notecarrier V+ and GND pins\nneed to be as close and low-resistance as possible.\nUse power and jumper cables with AWG preferably below\n20, and connect as directly as possible to pins." (at 128.27 144.78 0) (effects (font (size 1.27 1.27)) (justify left bottom)))
 (text "VIO supplies MCU and IMU." (at 100.33 121.92 0) (effects (font (size 1.27 1.27)) (justify left bottom)))
 (text "SDA and SCL\npins are swapped\non Adafruit ISM330DHCX." (at 48.26 67.31 0) (effects (font (size 1.27 1.27)) (justify left bottom)))
 (text "IOM4" (at 172.72 57.15 0) (effects (font (size 1.27 1.27)) (justify left bottom)))
 (text "IOM0" (at 172.72 49.53 0) (effects (font (size 1.27 1.27)) (justify left bottom)))
 (text "Input range: 2.5V - 5.5V" (at 179.07 116.84 0) (effects (font (size 1.27 1.27)) (justify left bottom)))
 (text "QWIIC / I2C:\nGND  = Black\n3.3V = Red\nSDA  = Blue\nSCL  = Yellow" (at 102.87 29.21 0) (effects (font (size 1.27 1.27)) (justify left bottom)))
 (text "Enabled when switch is open (disconnected),\nuse magnetic switch in normally open mode." (at 200.66 104.14 0) (effects (font (size 1.27 1.27)) (justify left bottom)))
 (text "IOM3" (at 114.3 52.07 0) (effects (font (size 1.27 1.27)) (justify left bottom)))

 (symbol (lib_id "power:+3.3V") (at 113.03 113.03 0) (unit 1) (in_bom yes) (on_board yes) (fields_autoplaced)
  (property "Reference" "#PWR?" (id 0) (at 113.03 116.84 0) (effects (font (size 1.27 1.27)) hide))
  (property "Value" "+3.3V" (id 1) (at 113.03 107.95 0))
  (property "Footprint" "" (id 2) (at 113.03 113.03 0) (effects (font (size 1.27 1.27)) hide))
  (property "Datasheet" "" (id 3) (at 113.03 113.03 0) (effects (font (size 1.27 1.27)) hide)) (pin "1"))

 (symbol (lib_id "Device:R_Small") (at 179.07 90.17 0) (unit 1) (in_bom yes) (on_board yes)
  (property "Reference" "R?" (id 0) (at 181.61 88.8999 0) (effects (font (size 1.27 1.27)) (justify left)))
  (property "Value" "10k" (id 1) (at 179.07 90.17 0) (effects (font (size 1.27 1.27)) (justify left)))
  (property "Footprint" "" (id 2) (at 179.07 90.17 0) (effects (font (size 1.27 1.27)) hide))
  (property "Datasheet" "~" (id 3) (at 179.07 90.17 0) (effects (font (size 1.27 1.27)) hide)) (pin "1") (pin "2"))

 (symbol (lib_id "power:GND") (at 185.42 118.11 0) (unit 1) (in_bom yes) (on_board yes) (fields_autoplaced)
  (property "Reference" "#PWR?" (id 0) (at 185.42 124.46 0) (effects (font (size 1.27 1.27)) hide))
  (property "Value" "GND" (id 1) (at 185.42 123.19 0))
  (property "Footprint" "" (id 2) (at 185.42 118.11 0) (effects (font (size 1.27 1.27)) hide))
  (property "Datasheet" "" (id 3) (at 185.42 118.11 0) (effects (font (size 1.27 1.27)) hide)) (pin "1"))

 (symbol (lib_id "notecard:notecarrier-qwiic") (at 151.13 83.82 0) (unit 1) (in_bom yes) (on_board yes) (fields_autoplaced)
  (property "Reference" "Notecarrier-B" (id 0) (at 153.035 81.28 0))
  (property "Value" "notecarrier-B" (id 1) (at 153.035 83.82 0))
  (property "Footprint" "" (id 2) (at 151.13 83.82 0) (effects (font (size 1.27 1.27)) hide))
  (property "Datasheet" "" (id 3) (at 151.13 83.82 0) (effects (font (size 1.27 1.27)) hide))
  (pin "")
  (pin "")
  (pin "")
  (pin "")
  (pin "")
  (pin "")
  (pin "")
  (pin "")
  (pin "")
  (pin "")
  (pin "")
  (pin "")
  (pin "")
  (pin "")
  (pin "")
  (pin "")
  (pin "")
  (pin ""))

 (symbol (lib_id "power:+3V3") (at 179.07 83.82 0) (unit 1) (in_bom yes) (on_board yes) (fields_autoplaced)
  (property "Reference" "#PWR?" (id 0) (at 179.07 87.63 0) (effects (font (size 1.27 1.27)) hide))
  (property "Value" "+3V3" (id 1) (at 179.07 78.74 0))
  (property "Footprint" "" (id 2) (at 179.07 83.82 0) (effects (font (size 1.27 1.27)) hide))
  (property "Datasheet" "" (id 3) (at 179.07 83.82 0) (effects (font (size 1.27 1.27)) hide)) (pin "1"))

 (symbol (lib_id "ism330dhcx:STEVAL-MK1207V1") (at 58.42 25.4 0) (unit 1) (in_bom yes) (on_board yes) (fields_autoplaced)
  (property "Reference" "U?" (id 0) (at 58.42 22.86 0))
  (property "Value" "STEVAL-MK1207V1" (id 1) (at 58.42 25.4 0))
  (property "Footprint" "" (id 2) (at 58.42 25.4 0) (effects (font (size 1.27 1.27)) hide))
  (property "Datasheet" "" (id 3) (at 58.42 25.4 0) (effects (font (size 1.27 1.27)) hide))
  (pin "")
  (pin "")
  (pin "")
  (pin "")
  (pin "")
  (pin "")
  (pin "")
  (pin "")
  (pin "")
  (pin "")
  (pin "")
  (pin "")
  (pin "")
  (pin "")
  (pin "")
  (pin "")
  (pin "")
  (pin "")
  (pin "")
  (pin "")
  (pin "")
  (pin "")
  (pin "")
  (pin ""))

 (symbol (lib_id "Device:C") (at 260.35 109.22 0) (unit 1) (in_bom yes) (on_board yes) (fields_autoplaced)
  (property "Reference" "C2" (id 0) (at 264.16 107.9499 0) (effects (font (size 1.27 1.27)) (justify left)))
  (property "Value" "10F, 2.7V" (id 1) (at 264.16 110.4899 0) (effects (font (size 1.27 1.27)) (justify left)))
  (property "Footprint" "" (id 2) (at 261.3152 113.03 0) (effects (font (size 1.27 1.27)) hide))
  (property "Datasheet" "~" (id 3) (at 260.35 109.22 0) (effects (font (size 1.27 1.27)) hide)) (pin "1") (pin "2"))

 (symbol (lib_id "Device:C") (at 260.35 96.52 0) (unit 1) (in_bom yes) (on_board yes) (fields_autoplaced)
  (property "Reference" "C1" (id 0) (at 264.16 95.2499 0) (effects (font (size 1.27 1.27)) (justify left)))
  (property "Value" "10F, 2.7V" (id 1) (at 264.16 97.7899 0) (effects (font (size 1.27 1.27)) (justify left)))
  (property "Footprint" "" (id 2) (at 261.3152 100.33 0) (effects (font (size 1.27 1.27)) hide))
  (property "Datasheet" "~" (id 3) (at 260.35 96.52 0) (effects (font (size 1.27 1.27)) hide)) (pin "1") (pin "2"))

 (symbol (lib_id "power:GND") (at 199.39 105.41 0) (unit 1) (in_bom yes) (on_board yes) (fields_autoplaced)
  (property "Reference" "#PWR?" (id 0) (at 199.39 111.76 0) (effects (font (size 1.27 1.27)) hide))
  (property "Value" "GND" (id 1) (at 199.39 110.49 0))
  (property "Footprint" "" (id 2) (at 199.39 105.41 0) (effects (font (size 1.27 1.27)) hide))
  (property "Datasheet" "" (id 3) (at 199.39 105.41 0) (effects (font (size 1.27 1.27)) hide)) (pin "1"))

 (symbol (lib_id "power:GND") (at 224.79 59.69 0) (mirror y) (unit 1) (in_bom yes) (on_board yes) (fields_autoplaced)
  (property "Reference" "#PWR?" (id 0) (at 224.79 66.04 0) (effects (font (size 1.27 1.27)) hide))
  (property "Value" "GND" (id 1) (at 224.79 64.77 0))
  (property "Footprint" "" (id 2) (at 224.79 59.69 0) (effects (font (size 1.27 1.27)) hide))
  (property "Datasheet" "" (id 3) (at 224.79 59.69 0) (effects (font (size 1.27 1.27)) hide)) (pin "1"))

 (symbol (lib_id "power:+3.3V") (at 27.94 29.21 0) (unit 1) (in_bom yes) (on_board yes) (fields_autoplaced)
  (property "Reference" "#PWR?" (id 0) (at 27.94 33.02 0) (effects (font (size 1.27 1.27)) hide))
  (property "Value" "+3.3V" (id 1) (at 27.94 24.13 0))
  (property "Footprint" "" (id 2) (at 27.94 29.21 0) (effects (font (size 1.27 1.27)) hide))
  (property "Datasheet" "" (id 3) (at 27.94 29.21 0) (effects (font (size 1.27 1.27)) hide)) (pin "1"))

 (symbol (lib_id "power:+3.3V") (at 232.41 62.23 0) (mirror y) (unit 1) (in_bom yes) (on_board yes) (fields_autoplaced)
  (property "Reference" "#PWR?" (id 0) (at 232.41 66.04 0) (effects (font (size 1.27 1.27)) hide))
  (property "Value" "+3.3V" (id 1) (at 232.41 57.15 0))
  (property "Footprint" "" (id 2) (at 232.41 62.23 0) (effects (font (size 1.27 1.27)) hide))
  (property "Datasheet" "" (id 3) (at 232.41 62.23 0) (effects (font (size 1.27 1.27)) hide)) (pin "1"))

 (symbol (lib_id "microsd:microSD") (at 255.27 33.02 0) (mirror y) (unit 1) (in_bom yes) (on_board yes) (fields_autoplaced)
  (property "Reference" "U?" (id 0) (at 255.905 30.48 0))
  (property "Value" "microSD" (id 1) (at 255.905 33.02 0))
  (property "Footprint" "" (id 2) (at 255.27 33.02 0) (effects (font (size 1.27 1.27)) hide))
  (property "Datasheet" "" (id 3) (at 255.27 33.02 0) (effects (font (size 1.27 1.27)) hide))
  (pin "")
  (pin "")
  (pin "")
  (pin "")
  (pin "")
  (pin "")
  (pin "")
  (pin "")
  (pin ""))

 (symbol (lib_id "power:GND") (at 86.36 58.42 0) (unit 1) (in_bom yes) (on_board yes) (fields_autoplaced)
  (property "Reference" "#PWR?" (id 0) (at 86.36 64.77 0) (effects (font (size 1.27 1.27)) hide))
  (property "Value" "GND" (id 1) (at 86.36 63.5 0))
  (property "Footprint" "" (id 2) (at 86.36 58.42 0) (effects (font (size 1.27 1.27)) hide))
  (property "Datasheet" "" (id 3) (at 86.36 58.42 0) (effects (font (size 1.27 1.27)) hide)) (pin "1"))

 (symbol (lib_id "Device:R_Small") (at 90.17 33.02 0) (unit 1) (in_bom yes) (on_board yes) (fields_autoplaced)
  (property "Reference" "R1" (id 0) (at 92.71 31.7499 0) (effects (font (size 1.27 1.27)) (justify left)))
  (property "Value" "10k" (id 1) (at 92.71 34.2899 0) (effects (font (size 1.27 1.27)) (justify left)))
  (property "Footprint" "" (id 2) (at 90.17 33.02 0) (effects (font (size 1.27 1.27)) hide))
  (property "Datasheet" "~" (id 3) (at 90.17 33.02 0) (effects (font (size 1.27 1.27)) hide)) (pin "1") (pin "2"))

 (symbol (lib_id "Device:R_Small") (at 125.73 46.99 0) (unit 1) (in_bom yes) (on_board yes) (fields_autoplaced)
  (property "Reference" "R?" (id 0) (at 128.27 45.7199 0) (effects (font (size 1.27 1.27)) (justify left)))
  (property "Value" "10k" (id 1) (at 128.27 48.2599 0) (effects (font (size 1.27 1.27)) (justify left)))
  (property "Footprint" "" (id 2) (at 125.73 46.99 0) (effects (font (size 1.27 1.27)) hide))
  (property "Datasheet" "~" (id 3) (at 125.73 46.99 0) (effects (font (size 1.27 1.27)) hide)) (pin "1") (pin "2"))

 (symbol (lib_id "artemis:artemis-nano") (at 152.4 24.13 0) (unit 1) (in_bom yes) (on_board yes)
  (property "Reference" "IC?" (id 0) (at 163.83 42.5449 0) (effects (font (size 1.27 1.27)) (justify left)))
  (property "Value" "artemis-nano" (id 1) (at 146.05 24.13 0) (effects (font (size 1.27 1.27)) (justify left)))
  (property "Footprint" "" (id 2) (at 152.4 24.13 0) (effects (font (size 1.27 1.27)) hide))
  (property "Datasheet" "" (id 3) (at 152.4 24.13 0) (effects (font (size 1.27 1.27)) hide))
  (pin "")
  (pin "")
  (pin "")
  (pin "")
  (pin "")
  (pin "")
  (pin "")
  (pin "")
  (pin "")
  (pin "")
  (pin "")
  (pin "")
  (pin "")
  (pin "")
  (pin "")
  (pin "")
  (pin "")
  (pin "")
  (pin "")
  (pin "")
  (pin "")
  (pin "")
  (pin ""))

 (symbol (lib_id "power:+3V3") (at 90.17 26.67 0) (unit 1) (in_bom yes) (on_board yes) (fields_autoplaced)
  (property "Reference" "#PWR?" (id 0) (at 90.17 30.48 0) (effects (font (size 1.27 1.27)) hide))
  (property "Value" "+3V3" (id 1) (at 90.17 21.59 0))
  (property "Footprint" "" (id 2) (at 90.17 26.67 0) (effects (font (size 1.27 1.27)) hide))
  (property "Datasheet" "" (id 3) (at 90.17 26.67 0) (effects (font (size 1.27 1.27)) hide)) (pin "1"))

 (symbol (lib_id "power:+BATT") (at 260.35 85.09 0) (unit 1) (in_bom yes) (on_board yes)
  (property "Reference" "#PWR?" (id 0) (at 260.35 88.9 0) (effects (font (size 1.27 1.27)) hide))
  (property "Value" "+BATT" (id 1) (at 260.35 85.09 0))
  (property "Footprint" "" (id 2) (at 260.35 85.09 0) (effects (font (size 1.27 1.27)) hide))
  (property "Datasheet" "" (id 3) (at 260.35 85.09 0) (effects (font (size 1.27 1.27)) hide)) (pin "1"))

 (symbol (lib_id "power:+3V3") (at 125.73 39.37 0) (unit 1) (in_bom yes) (on_board yes) (fields_autoplaced)
  (property "Reference" "#PWR?" (id 0) (at 125.73 43.18 0) (effects (font (size 1.27 1.27)) hide))
  (property "Value" "+3V3" (id 1) (at 125.73 34.29 0))
  (property "Footprint" "" (id 2) (at 125.73 39.37 0) (effects (font (size 1.27 1.27)) hide))
  (property "Datasheet" "" (id 3) (at 125.73 39.37 0) (effects (font (size 1.27 1.27)) hide)) (pin "1"))

 (symbol (lib_id "Device:R_Small") (at 184.15 90.17 0) (unit 1) (in_bom yes) (on_board yes) (fields_autoplaced)
  (property "Reference" "R?" (id 0) (at 186.69 88.8999 0) (effects (font (size 1.27 1.27)) (justify left)))
  (property "Value" "10k" (id 1) (at 186.69 91.4399 0) (effects (font (size 1.27 1.27)) (justify left)))
  (property "Footprint" "" (id 2) (at 184.15 90.17 0) (effects (font (size 1.27 1.27)) hide))
  (property "Datasheet" "~" (id 3) (at 184.15 90.17 0) (effects (font (size 1.27 1.27)) hide)) (pin "1") (pin "2"))

 (symbol (lib_id "power:+BATT") (at 185.42 114.3 0) (unit 1) (in_bom yes) (on_board yes) (fields_autoplaced)
  (property "Reference" "#PWR?" (id 0) (at 185.42 118.11 0) (effects (font (size 1.27 1.27)) hide))
  (property "Value" "+BATT" (id 1) (at 185.42 109.22 0))
  (property "Footprint" "" (id 2) (at 185.42 114.3 0) (effects (font (size 1.27 1.27)) hide))
  (property "Datasheet" "" (id 3) (at 185.42 114.3 0) (effects (font (size 1.27 1.27)) hide)) (pin "1"))

 (symbol (lib_id "Device:R_Small") (at 121.92 46.99 0) (mirror y) (unit 1) (in_bom yes) (on_board yes)
  (property "Reference" "R?" (id 0) (at 116.84 45.72 0) (effects (font (size 1.27 1.27)) (justify right)))
  (property "Value" "10k" (id 1) (at 116.84 48.26 0) (effects (font (size 1.27 1.27)) (justify right)))
  (property "Footprint" "" (id 2) (at 121.92 46.99 0) (effects (font (size 1.27 1.27)) hide))
  (property "Datasheet" "~" (id 3) (at 121.92 46.99 0) (effects (font (size 1.27 1.27)) hide)) (pin "1") (pin "2"))

 (symbol (lib_id "power:GND") (at 260.35 118.11 0) (unit 1) (in_bom yes) (on_board yes) (fields_autoplaced)
  (property "Reference" "#PWR?" (id 0) (at 260.35 124.46 0) (effects (font (size 1.27 1.27)) hide))
  (property "Value" "GND" (id 1) (at 260.35 123.19 0))
  (property "Footprint" "" (id 2) (at 260.35 118.11 0) (effects (font (size 1.27 1.27)) hide))
  (property "Datasheet" "" (id 3) (at 260.35 118.11 0) (effects (font (size 1.27 1.27)) hide)) (pin "1"))

 (symbol (lib_id "power:+3.3V") (at 173.99 36.83 0) (unit 1) (in_bom yes) (on_board yes) (fields_autoplaced)
  (property "Reference" "#PWR?" (id 0) (at 173.99 40.64 0) (effects (font (size 1.27 1.27)) hide))
  (property "Value" "+3.3V" (id 1) (at 173.99 31.75 0))
  (property "Footprint" "" (id 2) (at 173.99 36.83 0) (effects (font (size 1.27 1.27)) hide))
  (property "Datasheet" "" (id 3) (at 173.99 36.83 0) (effects (font (size 1.27 1.27)) hide)) (pin "1"))

 (symbol (lib_id "power:GND") (at 171.45 22.86 0) (unit 1) (in_bom yes) (on_board yes) (fields_autoplaced)
  (property "Reference" "#PWR?" (id 0) (at 171.45 29.21 0) (effects (font (size 1.27 1.27)) hide))
  (property "Value" "GND" (id 1) (at 171.45 27.94 0))
  (property "Footprint" "" (id 2) (at 171.45 22.86 0) (effects (font (size 1.27 1.27)) hide))
  (property "Datasheet" "" (id 3) (at 171.45 22.86 0) (effects (font (size 1.27 1.27)) hide)) (pin "1"))

 (symbol (lib_id "Switch:SW_Reed_Opener") (at 190.5 105.41 0) (unit 1) (in_bom yes) (on_board yes) (fields_autoplaced)
  (property "Reference" "SW?" (id 0) (at 190.5 99.06 0))
  (property "Value" "SW_Reed_Opener" (id 1) (at 190.5 101.6 0))
  (property "Footprint" "" (id 2) (at 190.5 105.41 0) (effects (font (size 1.27 1.27)) hide))
  (property "Datasheet" "~" (id 3) (at 190.5 105.41 0) (effects (font (size 1.27 1.27)) hide)) (pin "1") (pin "2"))

 (sheet_instances (path "" (page "1")))

)
